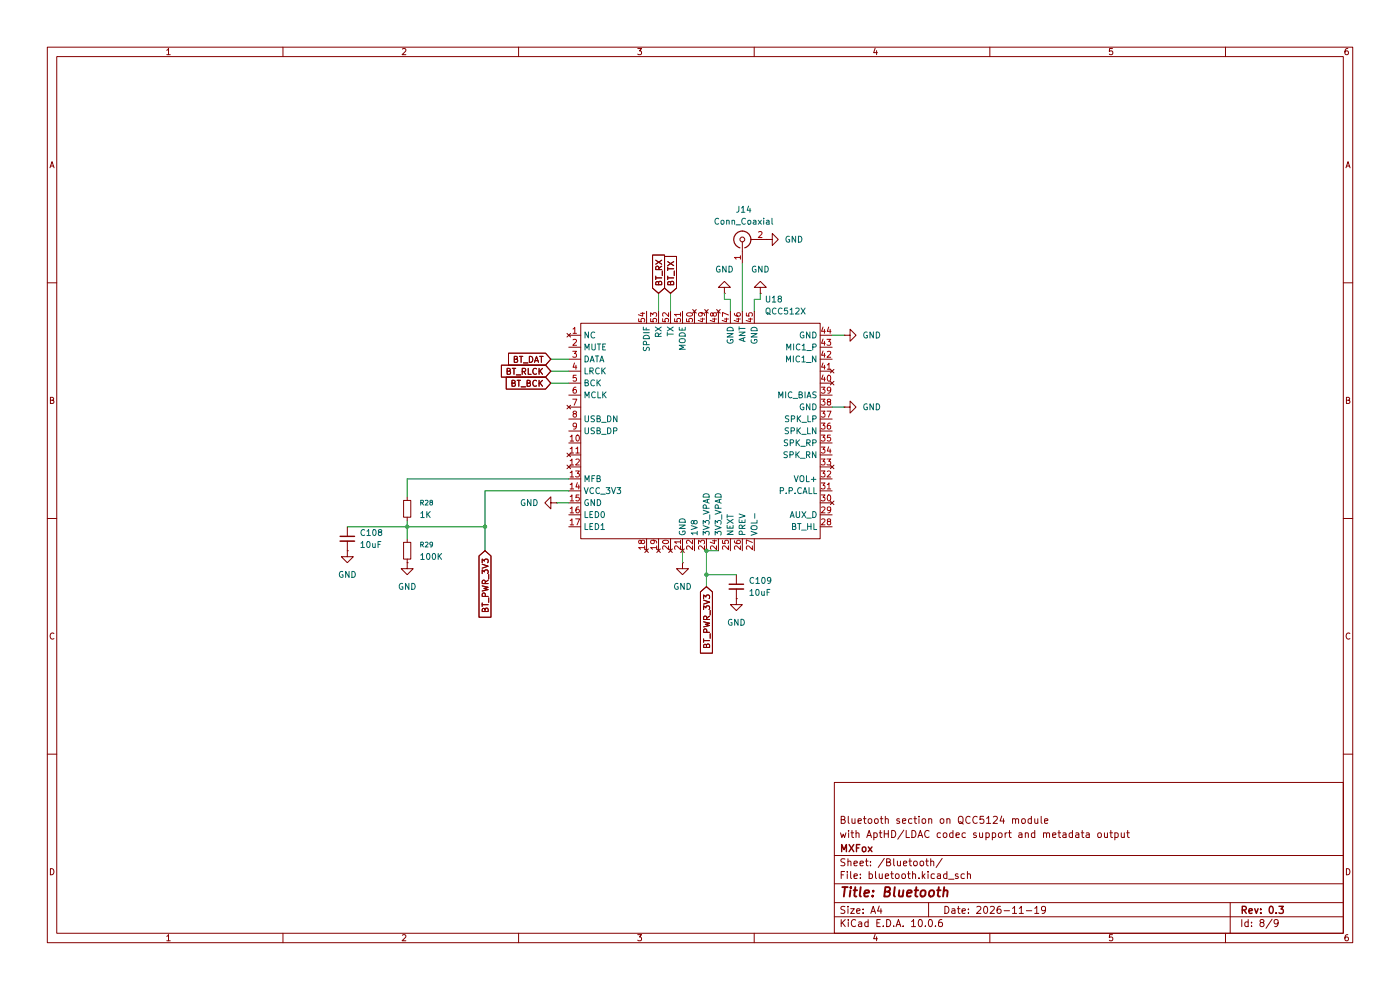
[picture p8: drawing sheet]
(kicad_sch
 (version 20260306)
 (generator "eeschema")
 (generator_version "10.0")
 (paper "A4")
 (title_block
  (title "Bluetooth")
  (date "2026-11-19")
  (rev "0.3")
  (company "MXFox")
  (comment 1 "with AptHD/LDAC codec support and metadata output")
  (comment 2 "Bluetooth section on QCC5124 module"))
 (lib_symbols
  (symbol "Connector:Conn_Coaxial"
   (pin_names
    (offset 1.016) (hide yes)) (exclude_from_sim no) (in_bom yes) (on_board yes)
   (in_pos_files yes)
   (duplicate_pin_numbers_are_jumpers no)
   (property "Reference" "J" (at 0.254 3.048 0) (show_name no) (do_not_autoplace no) (effects (font (size 1.27 1.27))))
   (property "Value" "Conn_Coaxial" (at 2.921 0 90) (show_name no) (do_not_autoplace no) (effects (font (size 1.27 1.27))))
   (property "Footprint" "" (at 0 0 0) (show_name no) (do_not_autoplace no) (hide yes) (effects (font (size 1.27 1.27))))
   (property "Datasheet" "" (at 0 0 0) (show_name no) (do_not_autoplace no) (hide yes) (effects (font (size 1.27 1.27))))
   (property "Description" "coaxial connector (BNC, SMA, SMB, SMC, Cinch/RCA, LEMO, ...)" (at 0 0 0) (show_name no) (do_not_autoplace no) (hide yes) (effects (font (size 1.27 1.27))))
   (symbol "Conn_Coaxial_0_1"
    (polyline (pts (xy -2.54 0) (xy -0.508 0)) (stroke (width 0) (type default)) (fill (type none)))
    (arc (start 1.778 0) (mid 0.222 -1.8079) (end -1.778 -0.508) (stroke (width 0.254) (type default)) (fill (type none)))
    (arc (start -1.778 0.508) (mid 0.2221 1.8084) (end 1.778 0) (stroke (width 0.254) (type default)) (fill (type none)))
    (circle (center 0 0) (radius 0.508) (stroke (width 0.2032) (type default)) (fill (type none)))
    (polyline (pts (xy 0 -2.54) (xy 0 -1.778)) (stroke (width 0) (type default)) (fill (type none))))
   (symbol "Conn_Coaxial_1_1"
    (pin passive line (at -5.08 0 0) (length 2.54) (name "In" (effects (font (size 1.27 1.27)))) (number "1" (effects (font (size 1.27 1.27)))))
    (pin passive line (at 0 -5.08 90) (length 2.54) (name "Ext" (effects (font (size 1.27 1.27)))) (number "2" (effects (font (size 1.27 1.27))))))
   (embedded_fonts no))
  (symbol "Device:C_Small"
   (pin_numbers (hide yes))
   (pin_names
    (offset 0.254) (hide yes)) (exclude_from_sim no) (in_bom yes) (on_board yes)
   (in_pos_files yes)
   (duplicate_pin_numbers_are_jumpers no)
   (property "Reference" "C" (at 0.254 1.778 0) (show_name no) (do_not_autoplace no) (effects (font (size 1.27 1.27)) (justify left)))
   (property "Value" "C_Small" (at 0.254 -2.032 0) (show_name no) (do_not_autoplace no) (effects (font (size 1.27 1.27)) (justify left)))
   (property "Footprint" "" (at 0 0 0) (show_name no) (do_not_autoplace no) (hide yes) (effects (font (size 1.27 1.27))))
   (property "Datasheet" "" (at 0 0 0) (show_name no) (do_not_autoplace no) (hide yes) (effects (font (size 1.27 1.27))))
   (property "Description" "Unpolarized capacitor, small symbol" (at 0 0 0) (show_name no) (do_not_autoplace no) (hide yes) (effects (font (size 1.27 1.27))))
   (symbol "C_Small_0_1"
    (polyline (pts (xy -1.524 0.508) (xy 1.524 0.508)) (stroke (width 0.3048) (type default)) (fill (type none)))
    (polyline (pts (xy -1.524 -0.508) (xy 1.524 -0.508)) (stroke (width 0.3302) (type default)) (fill (type none))))
   (symbol "C_Small_1_1"
    (pin passive line (at 0 2.54 270) (length 2.032) (name "" (effects (font (size 1.27 1.27)))) (number "1" (effects (font (size 1.27 1.27)))))
    (pin passive line (at 0 -2.54 90) (length 2.032) (name "" (effects (font (size 1.27 1.27)))) (number "2" (effects (font (size 1.27 1.27))))))
   (embedded_fonts no))
  (symbol "Device:R_Small"
   (pin_numbers (hide yes))
   (pin_names
    (offset 0.254) (hide yes)) (exclude_from_sim no) (in_bom yes) (on_board yes)
   (in_pos_files yes)
   (duplicate_pin_numbers_are_jumpers no)
   (property "Reference" "R" (at 0 0 90) (show_name no) (do_not_autoplace no) (effects (font (size 1.016 1.016))))
   (property "Value" "R_Small" (at 1.778 0 90) (show_name no) (do_not_autoplace no) (effects (font (size 1.27 1.27))))
   (property "Footprint" "" (at 0 0 0) (show_name no) (do_not_autoplace no) (hide yes) (effects (font (size 1.27 1.27))))
   (property "Datasheet" "" (at 0 0 0) (show_name no) (do_not_autoplace no) (hide yes) (effects (font (size 1.27 1.27))))
   (property "Description" "Resistor, small symbol" (at 0 0 0) (show_name no) (do_not_autoplace no) (hide yes) (effects (font (size 1.27 1.27))))
   (symbol "R_Small_0_1"
    (rectangle (start -0.762 1.778) (end 0.762 -1.778) (stroke (width 0.2032) (type default)) (fill (type none))))
   (symbol "R_Small_1_1"
    (pin passive line (at 0 2.54 270) (length 0.762) (name "" (effects (font (size 1.27 1.27)))) (number "1" (effects (font (size 1.27 1.27)))))
    (pin passive line (at 0 -2.54 90) (length 0.762) (name "" (effects (font (size 1.27 1.27)))) (number "2" (effects (font (size 1.27 1.27))))))
   (embedded_fonts no))
  (symbol "FoxyAudio:QCC512X_Module" (exclude_from_sim no) (in_bom yes) (on_board yes)
   (in_pos_files yes)
   (duplicate_pin_numbers_are_jumpers no)
   (property "Reference" "U" (at -19.05 13.97 0) (show_name no) (do_not_autoplace no) (effects (font (size 1.27 1.27))))
   (property "Value" "QCC512X" (at 0 0 0) (show_name no) (do_not_autoplace no) (effects (font (size 1.27 1.27))))
   (property "Footprint" "MXS:QCC512X_Bluetooth_module" (at 0.254 -2.54 0) (show_name no) (do_not_autoplace no) (hide yes) (effects (font (size 1.27 1.27))))
   (property "Datasheet" "" (at 0 0 0) (show_name no) (do_not_autoplace no) (hide yes) (effects (font (size 1.27 1.27))))
   (property "Description" "" (at 0 0 0) (show_name no) (do_not_autoplace no) (hide yes) (effects (font (size 1.27 1.27))))
   (symbol "QCC512X_Module_0_1"
    (rectangle (start -25.4 22.86) (end 25.4 -22.86) (stroke (width 0) (type default)) (fill (type none))))
   (symbol "QCC512X_Module_1_1"
    (pin no_connect line (at -27.94 20.32 0) (length 2.54) (name "NC" (effects (font (size 1.27 1.27)))) (number "1" (effects (font (size 1.27 1.27)))))
    (pin input line (at -27.94 17.78 0) (length 2.54) (name "MUTE" (effects (font (size 1.27 1.27)))) (number "2" (effects (font (size 1.27 1.27)))))
    (pin output line (at -27.94 15.24 0) (length 2.54) (name "DATA" (effects (font (size 1.27 1.27)))) (number "3" (effects (font (size 1.27 1.27)))))
    (pin output line (at -27.94 12.7 0) (length 2.54) (name "LRCK" (effects (font (size 1.27 1.27)))) (number "4" (effects (font (size 1.27 1.27)))))
    (pin output line (at -27.94 10.16 0) (length 2.54) (name "BCK" (effects (font (size 1.27 1.27)))) (number "5" (effects (font (size 1.27 1.27)))))
    (pin output line (at -27.94 7.62 0) (length 2.54) (name "MCLK" (effects (font (size 1.27 1.27)))) (number "6" (effects (font (size 1.27 1.27)))))
    (pin no_connect line (at -27.94 5.08 0) (length 2.54) (name "" (effects (font (size 1.27 1.27)))) (number "7" (effects (font (size 1.27 1.27)))))
    (pin bidirectional line (at -27.94 2.54 0) (length 2.54) (name "USB_DN" (effects (font (size 1.27 1.27)))) (number "8" (effects (font (size 1.27 1.27)))))
    (pin bidirectional line (at -27.94 0 0) (length 2.54) (name "USB_DP" (effects (font (size 1.27 1.27)))) (number "9" (effects (font (size 1.27 1.27)))))
    (pin power_in line (at -27.94 -2.54 0) (length 2.54) (name "" (effects (font (size 1.27 1.27)))) (number "10" (effects (font (size 1.27 1.27)))))
    (pin no_connect line (at -27.94 -5.08 0) (length 2.54) (name "" (effects (font (size 1.27 1.27)))) (number "11" (effects (font (size 1.27 1.27)))))
    (pin no_connect line (at -27.94 -7.62 0) (length 2.54) (name "" (effects (font (size 1.27 1.27)))) (number "12" (effects (font (size 1.27 1.27)))))
    (pin bidirectional line (at -27.94 -10.16 0) (length 2.54) (name "MFB" (effects (font (size 1.27 1.27)))) (number "13" (effects (font (size 1.27 1.27)))))
    (pin power_in line (at -27.94 -12.7 0) (length 2.54) (name "VCC_3V3" (effects (font (size 1.27 1.27)))) (number "14" (effects (font (size 1.27 1.27)))))
    (pin power_in line (at -27.94 -15.24 0) (length 2.54) (name "GND" (effects (font (size 1.27 1.27)))) (number "15" (effects (font (size 1.27 1.27)))))
    (pin open_collector line (at -27.94 -17.78 0) (length 2.54) (name "LED0" (effects (font (size 1.27 1.27)))) (number "16" (effects (font (size 1.27 1.27)))))
    (pin open_collector line (at -27.94 -20.32 0) (length 2.54) (name "LED1" (effects (font (size 1.27 1.27)))) (number "17" (effects (font (size 1.27 1.27)))))
    (pin no_connect line (at -11.43 -25.4 90) (length 2.54) (name "" (effects (font (size 1.27 1.27)))) (number "18" (effects (font (size 1.27 1.27)))))
    (pin no_connect line (at -8.89 -25.4 90) (length 2.54) (name "" (effects (font (size 1.27 1.27)))) (number "19" (effects (font (size 1.27 1.27)))))
    (pin no_connect line (at -6.35 -25.4 90) (length 2.54) (name "" (effects (font (size 1.27 1.27)))) (number "20" (effects (font (size 1.27 1.27)))))
    (pin no_connect line (at -3.81 -25.4 90) (length 2.54) (name "GND" (effects (font (size 1.27 1.27)))) (number "21" (effects (font (size 1.27 1.27)))))
    (pin power_out line (at -1.27 -25.4 90) (length 2.54) (name "1V8" (effects (font (size 1.27 1.27)))) (number "22" (effects (font (size 1.27 1.27)))))
    (pin power_in line (at 1.27 -25.4 90) (length 2.54) (name "3V3_VPAD" (effects (font (size 1.27 1.27)))) (number "23" (effects (font (size 1.27 1.27)))))
    (pin power_in line (at 3.81 -25.4 90) (length 2.54) (name "3V3_VPAD" (effects (font (size 1.27 1.27)))) (number "24" (effects (font (size 1.27 1.27)))))
    (pin input line (at 6.35 -25.4 90) (length 2.54) (name "NEXT" (effects (font (size 1.27 1.27)))) (number "25" (effects (font (size 1.27 1.27)))))
    (pin input line (at 8.89 -25.4 90) (length 2.54) (name "PREV" (effects (font (size 1.27 1.27)))) (number "26" (effects (font (size 1.27 1.27)))))
    (pin input line (at 11.43 -25.4 90) (length 2.54) (name "VOL-" (effects (font (size 1.27 1.27)))) (number "27" (effects (font (size 1.27 1.27)))))
    (pin bidirectional line (at 27.94 -20.32 180) (length 2.54) (name "BT_HL" (effects (font (size 1.27 1.27)))) (number "28" (effects (font (size 1.27 1.27)))))
    (pin bidirectional line (at 27.94 -17.78 180) (length 2.54) (name "AUX_D" (effects (font (size 1.27 1.27)))) (number "29" (effects (font (size 1.27 1.27)))))
    (pin no_connect line (at 27.94 -15.24 180) (length 2.54) (name "" (effects (font (size 1.27 1.27)))) (number "30" (effects (font (size 1.27 1.27)))))
    (pin bidirectional line (at 27.94 -12.7 180) (length 2.54) (name "P.P.CALL" (effects (font (size 1.27 1.27)))) (number "31" (effects (font (size 1.27 1.27)))))
    (pin bidirectional line (at 27.94 -10.16 180) (length 2.54) (name "VOL+" (effects (font (size 1.27 1.27)))) (number "32" (effects (font (size 1.27 1.27)))))
    (pin no_connect line (at 27.94 -7.62 180) (length 2.54) (name "" (effects (font (size 1.27 1.27)))) (number "33" (effects (font (size 1.27 1.27)))))
    (pin output line (at 27.94 -5.08 180) (length 2.54) (name "SPK_RN" (effects (font (size 1.27 1.27)))) (number "34" (effects (font (size 1.27 1.27)))))
    (pin output line (at 27.94 -2.54 180) (length 2.54) (name "SPK_RP" (effects (font (size 1.27 1.27)))) (number "35" (effects (font (size 1.27 1.27)))))
    (pin output line (at 27.94 0 180) (length 2.54) (name "SPK_LN" (effects (font (size 1.27 1.27)))) (number "36" (effects (font (size 1.27 1.27)))))
    (pin output line (at 27.94 2.54 180) (length 2.54) (name "SPK_LP" (effects (font (size 1.27 1.27)))) (number "37" (effects (font (size 1.27 1.27)))))
    (pin output line (at 27.94 5.08 180) (length 2.54) (name "GND" (effects (font (size 1.27 1.27)))) (number "38" (effects (font (size 1.27 1.27)))))
    (pin output line (at 27.94 7.62 180) (length 2.54) (name "MIC_BIAS" (effects (font (size 1.27 1.27)))) (number "39" (effects (font (size 1.27 1.27)))))
    (pin no_connect line (at 27.94 10.16 180) (length 2.54) (name "" (effects (font (size 1.27 1.27)))) (number "40" (effects (font (size 1.27 1.27)))))
    (pin no_connect line (at 27.94 12.7 180) (length 2.54) (name "" (effects (font (size 1.27 1.27)))) (number "41" (effects (font (size 1.27 1.27)))))
    (pin input line (at 27.94 15.24 180) (length 2.54) (name "MIC1_N" (effects (font (size 1.27 1.27)))) (number "42" (effects (font (size 1.27 1.27)))))
    (pin input line (at 27.94 17.78 180) (length 2.54) (name "MIC1_P" (effects (font (size 1.27 1.27)))) (number "43" (effects (font (size 1.27 1.27)))))
    (pin power_in line (at 27.94 20.32 180) (length 2.54) (name "GND" (effects (font (size 1.27 1.27)))) (number "44" (effects (font (size 1.27 1.27)))))
    (pin bidirectional line (at 11.43 25.4 270) (length 2.54) (name "GND" (effects (font (size 1.27 1.27)))) (number "45" (effects (font (size 1.27 1.27)))))
    (pin bidirectional line (at 8.89 25.4 270) (length 2.54) (name "ANT" (effects (font (size 1.27 1.27)))) (number "46" (effects (font (size 1.27 1.27)))))
    (pin power_in line (at 6.35 25.4 270) (length 2.54) (name "GND" (effects (font (size 1.27 1.27)))) (number "47" (effects (font (size 1.27 1.27)))))
    (pin no_connect line (at 3.81 25.4 270) (length 2.54) (name "" (effects (font (size 1.27 1.27)))) (number "48" (effects (font (size 1.27 1.27)))))
    (pin no_connect line (at 1.27 25.4 270) (length 2.54) (name "" (effects (font (size 1.27 1.27)))) (number "49" (effects (font (size 1.27 1.27)))))
    (pin no_connect line (at -1.27 25.4 270) (length 2.54) (name "" (effects (font (size 1.27 1.27)))) (number "50" (effects (font (size 1.27 1.27)))))
    (pin output line (at -3.81 25.4 270) (length 2.54) (name "MODE" (effects (font (size 1.27 1.27)))) (number "51" (effects (font (size 1.27 1.27)))))
    (pin output line (at -6.35 25.4 270) (length 2.54) (name "TX" (effects (font (size 1.27 1.27)))) (number "52" (effects (font (size 1.27 1.27)))))
    (pin output line (at -8.89 25.4 270) (length 2.54) (name "RX" (effects (font (size 1.27 1.27)))) (number "53" (effects (font (size 1.27 1.27)))))
    (pin output line (at -11.43 25.4 270) (length 2.54) (name "SPDIF" (effects (font (size 1.27 1.27)))) (number "54" (effects (font (size 1.27 1.27))))))
   (embedded_fonts no))
  (symbol "power:GND"
   (power global)
   (pin_numbers (hide yes))
   (pin_names
    (offset 0) (hide yes)) (exclude_from_sim no) (in_bom yes) (on_board yes)
   (in_pos_files yes)
   (duplicate_pin_numbers_are_jumpers no)
   (property "Reference" "#PWR" (at 0 -6.35 0) (show_name no) (do_not_autoplace no) (hide yes) (effects (font (size 1.27 1.27))))
   (property "Value" "GND" (at 0 -3.81 0) (show_name no) (do_not_autoplace no) (effects (font (size 1.27 1.27))))
   (property "Footprint" "" (at 0 0 0) (show_name no) (do_not_autoplace no) (hide yes) (effects (font (size 1.27 1.27))))
   (property "Datasheet" "" (at 0 0 0) (show_name no) (do_not_autoplace no) (hide yes) (effects (font (size 1.27 1.27))))
   (property "Description" "Power symbol creates a global label with name \"GND\" , ground" (at 0 0 0) (show_name no) (do_not_autoplace no) (hide yes) (effects (font (size 1.27 1.27))))
   (symbol "GND_0_1"
    (polyline (pts (xy 0 0) (xy 0 -1.27) (xy 1.27 -1.27) (xy 0 -2.54) (xy -1.27 -1.27) (xy 0 -1.27)) (stroke (width 0) (type default)) (fill (type none))))
   (symbol "GND_1_1"
    (pin power_in line (at 0 0 270) (length 0) (name "" (effects (font (size 1.27 1.27)))) (number "1" (effects (font (size 1.27 1.27))))))
   (embedded_fonts no)))
 (junction
  (at 149.86 116.84)
  (diameter 0)
  (color 0 0 0 0))
 (junction
  (at 86.36 111.76)
  (diameter 0)
  (color 0 0 0 0))
 (junction
  (at 149.86 121.92)
  (diameter 0)
  (color 0 0 0 0))
 (junction
  (at 102.87 111.76)
  (diameter 0)
  (color 0 0 0 0))
 (wire
  (pts (xy 102.87 116.84) (xy 102.87 111.76))
  (stroke (width 0) (type default)))
 (wire
  (pts (xy 86.36 111.76) (xy 102.87 111.76))
  (stroke (width 0) (type default)))
 (wire
  (pts (xy 86.36 111.76) (xy 86.36 114.3))
  (stroke (width 0) (type default)))
 (wire
  (pts (xy 153.67 63.5) (xy 154.94 63.5))
  (stroke (width 0) (type default)))
 (wire
  (pts (xy 102.87 104.14) (xy 120.65 104.14))
  (stroke (width 0) (type default)))
 (wire
  (pts (xy 86.36 105.41) (xy 86.36 101.6))
  (stroke (width 0) (type default)))
 (wire
  (pts (xy 149.86 116.84) (xy 149.86 121.92))
  (stroke (width 0) (type default)))
 (wire
  (pts (xy 160.02 63.5) (xy 161.29 63.5))
  (stroke (width 0) (type default)))
 (wire
  (pts (xy 139.7 62.23) (xy 139.7 66.04))
  (stroke (width 0) (type default)))
 (wire
  (pts (xy 116.84 78.74) (xy 120.65 78.74))
  (stroke (width 0) (type default)))
 (wire
  (pts (xy 142.24 62.23) (xy 142.24 66.04))
  (stroke (width 0) (type default)))
 (wire
  (pts (xy 102.87 111.76) (xy 102.87 104.14))
  (stroke (width 0) (type default)))
 (wire
  (pts (xy 149.86 121.92) (xy 149.86 124.46))
  (stroke (width 0) (type default)))
 (wire
  (pts (xy 116.84 81.28) (xy 120.65 81.28))
  (stroke (width 0) (type default)))
 (wire
  (pts (xy 86.36 110.49) (xy 86.36 111.76))
  (stroke (width 0) (type default)))
 (wire
  (pts (xy 73.66 111.76) (xy 86.36 111.76))
  (stroke (width 0) (type default)))
 (wire
  (pts (xy 152.4 116.84) (xy 149.86 116.84))
  (stroke (width 0) (type default)))
 (wire
  (pts (xy 118.11 106.68) (xy 120.65 106.68))
  (stroke (width 0) (type default)))
 (wire
  (pts (xy 116.84 76.2) (xy 120.65 76.2))
  (stroke (width 0) (type default)))
 (wire
  (pts (xy 153.67 62.23) (xy 153.67 63.5))
  (stroke (width 0) (type default)))
 (wire
  (pts (xy 144.78 116.84) (xy 144.78 119.38))
  (stroke (width 0) (type default)))
 (wire
  (pts (xy 149.86 121.92) (xy 156.21 121.92))
  (stroke (width 0) (type default)))
 (wire
  (pts (xy 176.53 71.12) (xy 179.07 71.12))
  (stroke (width 0) (type default)))
 (wire
  (pts (xy 86.36 101.6) (xy 120.65 101.6))
  (stroke (width 0) (type default)))
 (wire
  (pts (xy 161.29 62.23) (xy 161.29 63.5))
  (stroke (width 0) (type default)))
 (wire
  (pts (xy 157.48 55.88) (xy 157.48 66.04))
  (stroke (width 0) (type default)))
 (wire
  (pts (xy 160.02 66.04) (xy 160.02 63.5))
  (stroke (width 0) (type default)))
 (wire
  (pts (xy 176.53 86.36) (xy 179.07 86.36))
  (stroke (width 0) (type default)))
 (wire
  (pts (xy 154.94 63.5) (xy 154.94 66.04))
  (stroke (width 0) (type default)))
 (global_label "BT_RLCK"
  (shape input)
  (at 116.84 78.74 180)
  (fields_autoplaced yes)
  (effects (font (size 1.27 1.27)) (justify right))
  (property "Intersheetrefs" "${INTERSHEET_REFS}" (at 105.8115 78.74 0) (hide yes) (show_name no) (do_not_autoplace no) (effects (font (size 1.27 1.27)) (justify right))))
 (global_label "BT_TX"
  (shape input)
  (at 142.24 62.23 90)
  (fields_autoplaced yes)
  (effects (font (size 1.27 1.27)) (justify left))
  (property "Intersheetrefs" "${INTERSHEET_REFS}" (at 142.24 53.8625 90) (hide yes) (show_name no) (do_not_autoplace no) (effects (font (size 1.27 1.27)) (justify left))))
 (global_label "BT_PWR_3V3"
  (shape input)
  (at 149.86 124.46 270)
  (fields_autoplaced yes)
  (effects (font (size 1.27 1.27)) (justify right))
  (property "Intersheetrefs" "${INTERSHEET_REFS}" (at 149.86 139.117 90) (hide yes) (show_name no) (do_not_autoplace no) (effects (font (size 1.27 1.27)) (justify right))))
 (global_label "BT_PWR_3V3"
  (shape input)
  (at 102.87 116.84 270)
  (fields_autoplaced yes)
  (effects (font (size 1.27 1.27)) (justify right))
  (property "Intersheetrefs" "${INTERSHEET_REFS}" (at 102.87 131.497 90) (hide yes) (show_name no) (do_not_autoplace no) (effects (font (size 1.27 1.27)) (justify right))))
 (global_label "BT_BCK"
  (shape input)
  (at 116.84 81.28 180)
  (fields_autoplaced yes)
  (effects (font (size 1.27 1.27)) (justify right))
  (property "Intersheetrefs" "${INTERSHEET_REFS}" (at 106.8396 81.28 0) (hide yes) (show_name no) (do_not_autoplace no) (effects (font (size 1.27 1.27)) (justify right))))
 (global_label "BT_DAT"
  (shape input)
  (at 116.84 76.2 180)
  (fields_autoplaced yes)
  (effects (font (size 1.27 1.27)) (justify right))
  (property "Intersheetrefs" "${INTERSHEET_REFS}" (at 107.3234 76.2 0) (hide yes) (show_name no) (do_not_autoplace no) (effects (font (size 1.27 1.27)) (justify right))))
 (global_label "BT_RX"
  (shape input)
  (at 139.7 62.23 90)
  (fields_autoplaced yes)
  (effects (font (size 1.27 1.27)) (justify left))
  (property "Intersheetrefs" "${INTERSHEET_REFS}" (at 139.7 53.5601 90) (hide yes) (show_name no) (do_not_autoplace no) (effects (font (size 1.27 1.27)) (justify left))))
 (symbol
  (lib_id "power:GND")
  (at 162.56 50.8 90)
  (unit 1)
  (body_style 1)
  (exclude_from_sim no)
  (in_bom yes)
  (on_board yes)
  (in_pos_files yes)
  (dnp no)
  (fields_autoplaced yes)
  (property "Reference" "#PWR0108" (at 168.91 50.8 0) (hide yes) (show_name no) (do_not_autoplace no) (effects (font (size 1.27 1.27))))
  (property "Value" "GND" (at 166.37 50.7999 90) (show_name no) (do_not_autoplace no) (effects (font (size 1.27 1.27)) (justify right)))
  (property "Footprint" "" (at 162.56 50.8 0) (hide yes) (show_name no) (do_not_autoplace no) (effects (font (size 1.27 1.27))))
  (property "Datasheet" "" (at 162.56 50.8 0) (hide yes) (show_name no) (do_not_autoplace no) (effects (font (size 1.27 1.27))))
  (property "Description" "Power symbol creates a global label with name \"GND\" , ground" (at 162.56 50.8 0) (hide yes) (show_name no) (do_not_autoplace no) (effects (font (size 1.27 1.27))))
  (pin "1"))
 (symbol
  (lib_id "FoxyAudio:QCC512X_Module")
  (at 148.59 91.44 0)
  (unit 1)
  (body_style 1)
  (exclude_from_sim no)
  (in_bom yes)
  (on_board yes)
  (in_pos_files yes)
  (dnp no)
  (fields_autoplaced yes)
  (property "Reference" "U18" (at 162.1633 63.5 0) (show_name no) (do_not_autoplace no) (effects (font (size 1.27 1.27)) (justify left)))
  (property "Value" "QCC512X" (at 162.1633 66.04 0) (show_name no) (do_not_autoplace no) (effects (font (size 1.27 1.27)) (justify left)))
  (property "Footprint" "MXS:QCC512X_Bluetooth_module" (at 148.844 93.98 0) (hide yes) (show_name no) (do_not_autoplace no) (effects (font (size 1.27 1.27))))
  (property "Datasheet" "" (at 148.59 91.44 0) (hide yes) (show_name no) (do_not_autoplace no) (effects (font (size 1.27 1.27))))
  (property "Description" "" (at 148.59 91.44 0) (hide yes) (show_name no) (do_not_autoplace no) (effects (font (size 1.27 1.27))))
  (property "Current" "" (at 148.59 91.44 0) (hide yes) (show_name no) (do_not_autoplace no) (effects (font (size 1.27 1.27))))
  (pin "33")
  (pin "46")
  (pin "52")
  (pin "39")
  (pin "53")
  (pin "49")
  (pin "47")
  (pin "54")
  (pin "37")
  (pin "35")
  (pin "36")
  (pin "22")
  (pin "13")
  (pin "50")
  (pin "17")
  (pin "32")
  (pin "28")
  (pin "1")
  (pin "19")
  (pin "18")
  (pin "34")
  (pin "45")
  (pin "48")
  (pin "27")
  (pin "30")
  (pin "31")
  (pin "26")
  (pin "29")
  (pin "23")
  (pin "4")
  (pin "24")
  (pin "25")
  (pin "3")
  (pin "6")
  (pin "7")
  (pin "2")
  (pin "5")
  (pin "38")
  (pin "51")
  (pin "21")
  (pin "41")
  (pin "42")
  (pin "20")
  (pin "43")
  (pin "40")
  (pin "44")
  (pin "8")
  (pin "10")
  (pin "9")
  (pin "16")
  (pin "15")
  (pin "14")
  (pin "12")
  (pin "11"))
 (symbol
  (lib_id "power:GND")
  (at 86.36 119.38 0)
  (unit 1)
  (body_style 1)
  (exclude_from_sim no)
  (in_bom yes)
  (on_board yes)
  (in_pos_files yes)
  (dnp no)
  (fields_autoplaced yes)
  (property "Reference" "#PWR079" (at 86.36 125.73 0) (hide yes) (show_name no) (do_not_autoplace no) (effects (font (size 1.27 1.27))))
  (property "Value" "GND" (at 86.36 124.46 0) (show_name no) (do_not_autoplace no) (effects (font (size 1.27 1.27))))
  (property "Footprint" "" (at 86.36 119.38 0) (hide yes) (show_name no) (do_not_autoplace no) (effects (font (size 1.27 1.27))))
  (property "Datasheet" "" (at 86.36 119.38 0) (hide yes) (show_name no) (do_not_autoplace no) (effects (font (size 1.27 1.27))))
  (property "Description" "Power symbol creates a global label with name \"GND\" , ground" (at 86.36 119.38 0) (hide yes) (show_name no) (do_not_autoplace no) (effects (font (size 1.27 1.27))))
  (pin "1"))
 (symbol
  (lib_id "Device:R_Small")
  (at 86.36 107.95 180)
  (unit 1)
  (body_style 1)
  (exclude_from_sim no)
  (in_bom yes)
  (on_board yes)
  (in_pos_files yes)
  (dnp no)
  (fields_autoplaced yes)
  (property "Reference" "R28" (at 88.9 106.6799 0) (show_name no) (do_not_autoplace no) (effects (font (size 1.016 1.016)) (justify right)))
  (property "Value" "1K" (at 88.9 109.2199 0) (show_name no) (do_not_autoplace no) (effects (font (size 1.27 1.27)) (justify right)))
  (property "Footprint" "Resistor_SMD:R_0805_2012Metric" (at 86.36 107.95 0) (hide yes) (show_name no) (do_not_autoplace no) (effects (font (size 1.27 1.27))))
  (property "Datasheet" "" (at 86.36 107.95 0) (hide yes) (show_name no) (do_not_autoplace no) (effects (font (size 1.27 1.27))))
  (property "Description" "Resistor, small symbol" (at 86.36 107.95 0) (hide yes) (show_name no) (do_not_autoplace no) (effects (font (size 1.27 1.27))))
  (property "Current" "" (at 86.36 107.95 0) (hide yes) (show_name no) (do_not_autoplace no) (effects (font (size 1.27 1.27))))
  (pin "2")
  (pin "1"))
 (symbol
  (lib_id "power:GND")
  (at 179.07 86.36 90)
  (unit 1)
  (body_style 1)
  (exclude_from_sim no)
  (in_bom yes)
  (on_board yes)
  (in_pos_files yes)
  (dnp no)
  (fields_autoplaced yes)
  (property "Reference" "#PWR086" (at 185.42 86.36 0) (hide yes) (show_name no) (do_not_autoplace no) (effects (font (size 1.27 1.27))))
  (property "Value" "GND" (at 182.88 86.3599 90) (show_name no) (do_not_autoplace no) (effects (font (size 1.27 1.27)) (justify right)))
  (property "Footprint" "" (at 179.07 86.36 0) (hide yes) (show_name no) (do_not_autoplace no) (effects (font (size 1.27 1.27))))
  (property "Datasheet" "" (at 179.07 86.36 0) (hide yes) (show_name no) (do_not_autoplace no) (effects (font (size 1.27 1.27))))
  (property "Description" "Power symbol creates a global label with name \"GND\" , ground" (at 179.07 86.36 0) (hide yes) (show_name no) (do_not_autoplace no) (effects (font (size 1.27 1.27))))
  (pin "1"))
 (symbol
  (lib_id "power:GND")
  (at 161.29 62.23 180)
  (unit 1)
  (body_style 1)
  (exclude_from_sim no)
  (in_bom yes)
  (on_board yes)
  (in_pos_files yes)
  (dnp no)
  (fields_autoplaced yes)
  (property "Reference" "#PWR084" (at 161.29 55.88 0) (hide yes) (show_name no) (do_not_autoplace no) (effects (font (size 1.27 1.27))))
  (property "Value" "GND" (at 161.29 57.15 0) (show_name no) (do_not_autoplace no) (effects (font (size 1.27 1.27))))
  (property "Footprint" "" (at 161.29 62.23 0) (hide yes) (show_name no) (do_not_autoplace no) (effects (font (size 1.27 1.27))))
  (property "Datasheet" "" (at 161.29 62.23 0) (hide yes) (show_name no) (do_not_autoplace no) (effects (font (size 1.27 1.27))))
  (property "Description" "Power symbol creates a global label with name \"GND\" , ground" (at 161.29 62.23 0) (hide yes) (show_name no) (do_not_autoplace no) (effects (font (size 1.27 1.27))))
  (pin "1"))
 (symbol
  (lib_id "power:GND")
  (at 144.78 119.38 0)
  (unit 1)
  (body_style 1)
  (exclude_from_sim no)
  (in_bom yes)
  (on_board yes)
  (in_pos_files yes)
  (dnp no)
  (fields_autoplaced yes)
  (property "Reference" "#PWR081" (at 144.78 125.73 0) (hide yes) (show_name no) (do_not_autoplace no) (effects (font (size 1.27 1.27))))
  (property "Value" "GND" (at 144.78 124.46 0) (show_name no) (do_not_autoplace no) (effects (font (size 1.27 1.27))))
  (property "Footprint" "" (at 144.78 119.38 0) (hide yes) (show_name no) (do_not_autoplace no) (effects (font (size 1.27 1.27))))
  (property "Datasheet" "" (at 144.78 119.38 0) (hide yes) (show_name no) (do_not_autoplace no) (effects (font (size 1.27 1.27))))
  (property "Description" "Power symbol creates a global label with name \"GND\" , ground" (at 144.78 119.38 0) (hide yes) (show_name no) (do_not_autoplace no) (effects (font (size 1.27 1.27))))
  (pin "1"))
 (symbol
  (lib_id "power:GND")
  (at 153.67 62.23 180)
  (unit 1)
  (body_style 1)
  (exclude_from_sim no)
  (in_bom yes)
  (on_board yes)
  (in_pos_files yes)
  (dnp no)
  (fields_autoplaced yes)
  (property "Reference" "#PWR082" (at 153.67 55.88 0) (hide yes) (show_name no) (do_not_autoplace no) (effects (font (size 1.27 1.27))))
  (property "Value" "GND" (at 153.67 57.15 0) (show_name no) (do_not_autoplace no) (effects (font (size 1.27 1.27))))
  (property "Footprint" "" (at 153.67 62.23 0) (hide yes) (show_name no) (do_not_autoplace no) (effects (font (size 1.27 1.27))))
  (property "Datasheet" "" (at 153.67 62.23 0) (hide yes) (show_name no) (do_not_autoplace no) (effects (font (size 1.27 1.27))))
  (property "Description" "Power symbol creates a global label with name \"GND\" , ground" (at 153.67 62.23 0) (hide yes) (show_name no) (do_not_autoplace no) (effects (font (size 1.27 1.27))))
  (pin "1"))
 (symbol
  (lib_id "power:GND")
  (at 179.07 71.12 90)
  (unit 1)
  (body_style 1)
  (exclude_from_sim no)
  (in_bom yes)
  (on_board yes)
  (in_pos_files yes)
  (dnp no)
  (fields_autoplaced yes)
  (property "Reference" "#PWR085" (at 185.42 71.12 0) (hide yes) (show_name no) (do_not_autoplace no) (effects (font (size 1.27 1.27))))
  (property "Value" "GND" (at 182.88 71.1199 90) (show_name no) (do_not_autoplace no) (effects (font (size 1.27 1.27)) (justify right)))
  (property "Footprint" "" (at 179.07 71.12 0) (hide yes) (show_name no) (do_not_autoplace no) (effects (font (size 1.27 1.27))))
  (property "Datasheet" "" (at 179.07 71.12 0) (hide yes) (show_name no) (do_not_autoplace no) (effects (font (size 1.27 1.27))))
  (property "Description" "Power symbol creates a global label with name \"GND\" , ground" (at 179.07 71.12 0) (hide yes) (show_name no) (do_not_autoplace no) (effects (font (size 1.27 1.27))))
  (pin "1"))
 (symbol
  (lib_id "Device:R_Small")
  (at 86.36 116.84 0)
  (unit 1)
  (body_style 1)
  (exclude_from_sim no)
  (in_bom yes)
  (on_board yes)
  (in_pos_files yes)
  (dnp no)
  (fields_autoplaced yes)
  (property "Reference" "R29" (at 88.9 115.5699 0) (show_name no) (do_not_autoplace no) (effects (font (size 1.016 1.016)) (justify left)))
  (property "Value" "100K" (at 88.9 118.1099 0) (show_name no) (do_not_autoplace no) (effects (font (size 1.27 1.27)) (justify left)))
  (property "Footprint" "Resistor_SMD:R_0805_2012Metric" (at 86.36 116.84 0) (hide yes) (show_name no) (do_not_autoplace no) (effects (font (size 1.27 1.27))))
  (property "Datasheet" "" (at 86.36 116.84 0) (hide yes) (show_name no) (do_not_autoplace no) (effects (font (size 1.27 1.27))))
  (property "Description" "Resistor, small symbol" (at 86.36 116.84 0) (hide yes) (show_name no) (do_not_autoplace no) (effects (font (size 1.27 1.27))))
  (property "Current" "" (at 86.36 116.84 0) (hide yes) (show_name no) (do_not_autoplace no) (effects (font (size 1.27 1.27))))
  (pin "1")
  (pin "2"))
 (symbol
  (lib_id "power:GND")
  (at 156.21 127 0)
  (unit 1)
  (body_style 1)
  (exclude_from_sim no)
  (in_bom yes)
  (on_board yes)
  (in_pos_files yes)
  (dnp no)
  (fields_autoplaced yes)
  (property "Reference" "#PWR083" (at 156.21 133.35 0) (hide yes) (show_name no) (do_not_autoplace no) (effects (font (size 1.27 1.27))))
  (property "Value" "GND" (at 156.21 132.08 0) (show_name no) (do_not_autoplace no) (effects (font (size 1.27 1.27))))
  (property "Footprint" "" (at 156.21 127 0) (hide yes) (show_name no) (do_not_autoplace no) (effects (font (size 1.27 1.27))))
  (property "Datasheet" "" (at 156.21 127 0) (hide yes) (show_name no) (do_not_autoplace no) (effects (font (size 1.27 1.27))))
  (property "Description" "Power symbol creates a global label with name \"GND\" , ground" (at 156.21 127 0) (hide yes) (show_name no) (do_not_autoplace no) (effects (font (size 1.27 1.27))))
  (pin "1"))
 (symbol
  (lib_id "Device:C_Small")
  (at 156.21 124.46 0)
  (unit 1)
  (body_style 1)
  (exclude_from_sim no)
  (in_bom yes)
  (on_board yes)
  (in_pos_files yes)
  (dnp no)
  (fields_autoplaced yes)
  (property "Reference" "C109" (at 158.75 123.1962 0) (show_name no) (do_not_autoplace no) (effects (font (size 1.27 1.27)) (justify left)))
  (property "Value" "10uF" (at 158.75 125.7362 0) (show_name no) (do_not_autoplace no) (effects (font (size 1.27 1.27)) (justify left)))
  (property "Footprint" "Capacitor_SMD:C_0805_2012Metric" (at 156.21 124.46 0) (hide yes) (show_name no) (do_not_autoplace no) (effects (font (size 1.27 1.27))))
  (property "Datasheet" "" (at 156.21 124.46 0) (hide yes) (show_name no) (do_not_autoplace no) (effects (font (size 1.27 1.27))))
  (property "Description" "Unpolarized capacitor, small symbol" (at 156.21 124.46 0) (hide yes) (show_name no) (do_not_autoplace no) (effects (font (size 1.27 1.27))))
  (property "Current" "" (at 156.21 124.46 0) (hide yes) (show_name no) (do_not_autoplace no) (effects (font (size 1.27 1.27))))
  (pin "1")
  (pin "2"))
 (symbol
  (lib_id "power:GND")
  (at 118.11 106.68 270)
  (unit 1)
  (body_style 1)
  (exclude_from_sim no)
  (in_bom yes)
  (on_board yes)
  (in_pos_files yes)
  (dnp no)
  (fields_autoplaced yes)
  (property "Reference" "#PWR080" (at 111.76 106.68 0) (hide yes) (show_name no) (do_not_autoplace no) (effects (font (size 1.27 1.27))))
  (property "Value" "GND" (at 114.3 106.6799 90) (show_name no) (do_not_autoplace no) (effects (font (size 1.27 1.27)) (justify right)))
  (property "Footprint" "" (at 118.11 106.68 0) (hide yes) (show_name no) (do_not_autoplace no) (effects (font (size 1.27 1.27))))
  (property "Datasheet" "" (at 118.11 106.68 0) (hide yes) (show_name no) (do_not_autoplace no) (effects (font (size 1.27 1.27))))
  (property "Description" "Power symbol creates a global label with name \"GND\" , ground" (at 118.11 106.68 0) (hide yes) (show_name no) (do_not_autoplace no) (effects (font (size 1.27 1.27))))
  (pin "1"))
 (symbol
  (lib_id "power:GND")
  (at 73.66 116.84 0)
  (unit 1)
  (body_style 1)
  (exclude_from_sim no)
  (in_bom yes)
  (on_board yes)
  (in_pos_files yes)
  (dnp no)
  (fields_autoplaced yes)
  (property "Reference" "#PWR078" (at 73.66 123.19 0) (hide yes) (show_name no) (do_not_autoplace no) (effects (font (size 1.27 1.27))))
  (property "Value" "GND" (at 73.66 121.92 0) (show_name no) (do_not_autoplace no) (effects (font (size 1.27 1.27))))
  (property "Footprint" "" (at 73.66 116.84 0) (hide yes) (show_name no) (do_not_autoplace no) (effects (font (size 1.27 1.27))))
  (property "Datasheet" "" (at 73.66 116.84 0) (hide yes) (show_name no) (do_not_autoplace no) (effects (font (size 1.27 1.27))))
  (property "Description" "Power symbol creates a global label with name \"GND\" , ground" (at 73.66 116.84 0) (hide yes) (show_name no) (do_not_autoplace no) (effects (font (size 1.27 1.27))))
  (pin "1"))
 (symbol
  (lib_id "Device:C_Small")
  (at 73.66 114.3 0)
  (unit 1)
  (body_style 1)
  (exclude_from_sim no)
  (in_bom yes)
  (on_board yes)
  (in_pos_files yes)
  (dnp no)
  (fields_autoplaced yes)
  (property "Reference" "C108" (at 76.2 113.0362 0) (show_name no) (do_not_autoplace no) (effects (font (size 1.27 1.27)) (justify left)))
  (property "Value" "10uF" (at 76.2 115.5762 0) (show_name no) (do_not_autoplace no) (effects (font (size 1.27 1.27)) (justify left)))
  (property "Footprint" "Capacitor_SMD:C_0805_2012Metric" (at 73.66 114.3 0) (hide yes) (show_name no) (do_not_autoplace no) (effects (font (size 1.27 1.27))))
  (property "Datasheet" "" (at 73.66 114.3 0) (hide yes) (show_name no) (do_not_autoplace no) (effects (font (size 1.27 1.27))))
  (property "Description" "Unpolarized capacitor, small symbol" (at 73.66 114.3 0) (hide yes) (show_name no) (do_not_autoplace no) (effects (font (size 1.27 1.27))))
  (property "Current" "" (at 73.66 114.3 0) (hide yes) (show_name no) (do_not_autoplace no) (effects (font (size 1.27 1.27))))
  (pin "2")
  (pin "1"))
 (symbol
  (lib_id "Connector:Conn_Coaxial")
  (at 157.48 50.8 90)
  (unit 1)
  (body_style 1)
  (exclude_from_sim no)
  (in_bom yes)
  (on_board yes)
  (in_pos_files yes)
  (dnp no)
  (fields_autoplaced yes)
  (property "Reference" "J14" (at 157.7732 44.45 90) (show_name no) (do_not_autoplace no) (effects (font (size 1.27 1.27))))
  (property "Value" "Conn_Coaxial" (at 157.7732 46.99 90) (show_name no) (do_not_autoplace no) (effects (font (size 1.27 1.27))))
  (property "Footprint" "" (at 157.48 50.8 0) (hide yes) (show_name no) (do_not_autoplace no) (effects (font (size 1.27 1.27))))
  (property "Datasheet" "" (at 157.48 50.8 0) (hide yes) (show_name no) (do_not_autoplace no) (effects (font (size 1.27 1.27))))
  (property "Description" "coaxial connector (BNC, SMA, SMB, SMC, Cinch/RCA, LEMO, ...)" (at 157.48 50.8 0) (hide yes) (show_name no) (do_not_autoplace no) (effects (font (size 1.27 1.27))))
  (pin "1")
  (pin "2"))
 (sheet_instances
  (path ""
   (page "8"))))
